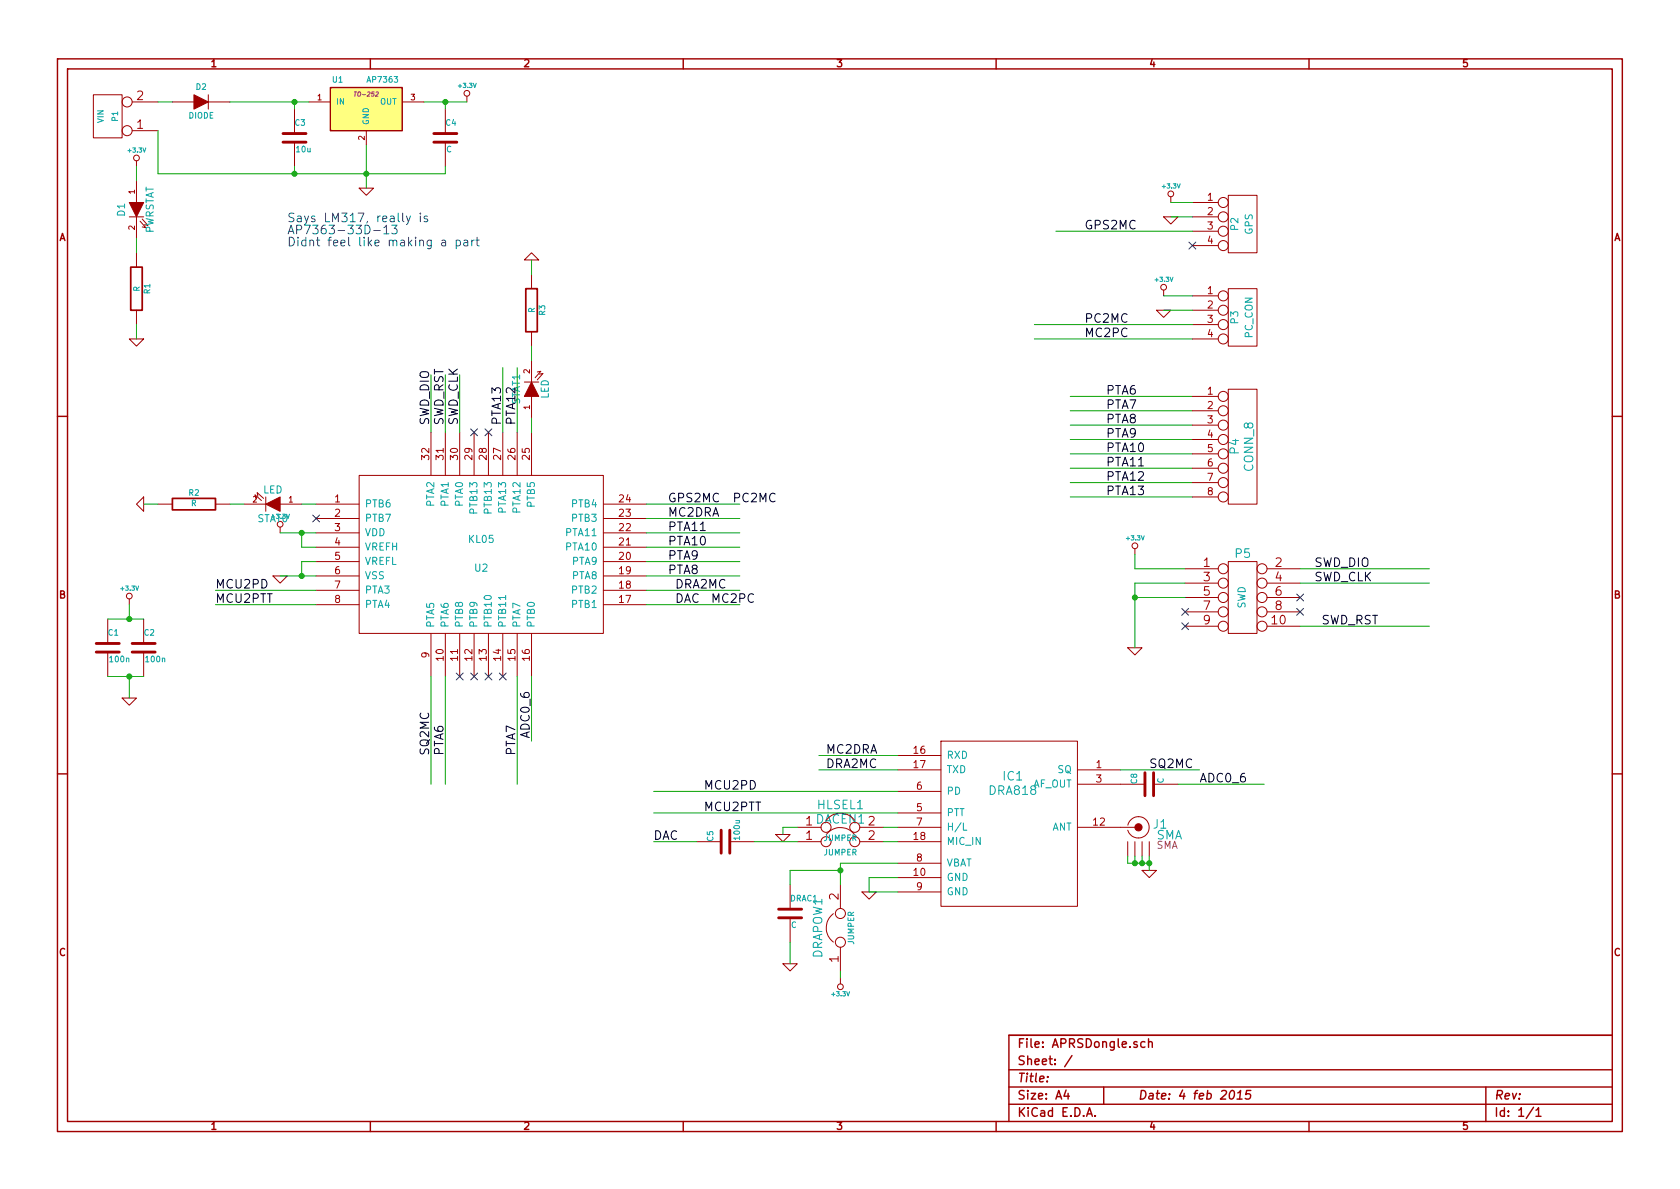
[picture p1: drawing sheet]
EESchema Schematic File Version 2
LIBS:sma
LIBS:KL05
LIBS:power
LIBS:device
LIBS:transistors
LIBS:conn
LIBS:linear
LIBS:74xx
LIBS:cmos4000
LIBS:adc-dac
LIBS:memory
LIBS:xilinx
LIBS:special
LIBS:microcontrollers
LIBS:dsp
LIBS:microchip
LIBS:analog_switches
LIBS:motorola
LIBS:texas
LIBS:intel
LIBS:audio
LIBS:interface
LIBS:digital-audio
LIBS:philips
LIBS:display
LIBS:cypress
LIBS:siliconi
LIBS:opto
LIBS:atmel
LIBS:contrib
LIBS:valves
LIBS:DRA818
LIBS:regul
LIBS:APRSDongle-cache
EELAYER 27 0
EELAYER END
$Descr A4 11693 8268
encoding utf-8
Sheet 1 1
Title ""
Date "4 feb 2015"
Rev ""
Comp ""
Comment1 ""
Comment2 ""
Comment3 ""
Comment4 ""
$EndDescr
$Comp
L DRA818 IC1
U 1 1
P 7050 5700
F 0 "IC1" H 7050 6000 60  0000 C CNN
F 1 "DRA818" H 7050 5900 60  0000 C CNN
F 2 "~" H 7050 5900 60  0000 C CNN
F 3 "~" H 7050 5900 60  0000 C CNN
	1    7050 5700
	1    0    0    -1  
$EndComp
$Comp
L KL05 U2
U 1 1
P 3350 3850
F 0 "U2" H 3350 3750 50  0000 C CNN
F 1 "KL05" H 3350 3950 50  0000 C CNN
F 2 "MODULE" H 3350 3850 50  0001 C CNN
F 3 "DOCUMENTATION" H 3350 3850 50  0001 C CNN
	1    3350 3850
	1    0    0    -1  
$EndComp
$Comp
L +3.3V #PWR01
U 1 1
P 1950 3700
F 0 "#PWR01" H 1950 3660 30  0001 C CNN
F 1 "+3.3V" H 1950 3810 30  0000 C CNN
F 2 "" H 1950 3700 60  0000 C CNN
F 3 "" H 1950 3700 60  0000 C CNN
	1    1950 3700
	1    0    0    -1  
$EndComp
$Comp
L +3.3V #PWR02
U 1 1
P 5850 6800
F 0 "#PWR02" H 5850 6760 30  0001 C CNN
F 1 "+3.3V" H 5850 6910 30  0000 C CNN
F 2 "" H 5850 6800 60  0000 C CNN
F 3 "" H 5850 6800 60  0000 C CNN
	1    5850 6800
	-1   0    0    1   
$EndComp
$Comp
L GND #PWR03
U 1 1
P 6050 6200
F 0 "#PWR03" H 6050 6200 30  0001 C CNN
F 1 "GND" H 6050 6130 30  0001 C CNN
F 2 "" H 6050 6200 60  0000 C CNN
F 3 "" H 6050 6200 60  0000 C CNN
	1    6050 6200
	1    0    0    -1  
$EndComp
$Comp
L GND #PWR04
U 1 1
P 1950 4000
F 0 "#PWR04" H 1950 4000 30  0001 C CNN
F 1 "GND" H 1950 3930 30  0001 C CNN
F 2 "" H 1950 4000 60  0000 C CNN
F 3 "" H 1950 4000 60  0000 C CNN
	1    1950 4000
	1    0    0    -1  
$EndComp
Text Label 4650 3500 0    60   ~ 0
GPS2MC
Text Label 4650 3600 0    60   ~ 0
MC2DRA
Text Label 4700 4100 0    60   ~ 0
DRA2MC
Text Label 4700 4200 0    60   ~ 0
DAC
Text Label 3200 2950 1    60   ~ 0
SWD_CLK
Text Label 3000 2950 1    60   ~ 0
SWD_DIO
Text Label 3700 4800 3    60   ~ 0
ADC0_6
$Comp
L C C2
U 1 1
P 1000 4500
F 0 "C2" H 1000 4600 40  0000 L CNN
F 1 "100n" H 1006 4415 40  0000 L CNN
F 2 "~" H 1038 4350 30  0000 C CNN
F 3 "~" H 1000 4500 60  0000 C CNN
	1    1000 4500
	1    0    0    -1  
$EndComp
$Comp
L C C1
U 1 1
P 750 4500
F 0 "C1" H 750 4600 40  0000 L CNN
F 1 "100n" H 756 4415 40  0000 L CNN
F 2 "~" H 788 4350 30  0000 C CNN
F 3 "~" H 750 4500 60  0000 C CNN
	1    750  4500
	1    0    0    -1  
$EndComp
$Comp
L +3.3V #PWR05
U 1 1
P 900 4200
F 0 "#PWR05" H 900 4160 30  0001 C CNN
F 1 "+3.3V" H 900 4310 30  0000 C CNN
F 2 "" H 900 4200 60  0000 C CNN
F 3 "" H 900 4200 60  0000 C CNN
	1    900  4200
	1    0    0    -1  
$EndComp
$Comp
L GND #PWR06
U 1 1
P 900 4850
F 0 "#PWR06" H 900 4850 30  0001 C CNN
F 1 "GND" H 900 4780 30  0001 C CNN
F 2 "" H 900 4850 60  0000 C CNN
F 3 "" H 900 4850 60  0000 C CNN
	1    900  4850
	1    0    0    -1  
$EndComp
$Comp
L JUMPER DACEN1
U 1 1
P 5850 5850
F 0 "DACEN1" H 5850 6000 60  0000 C CNN
F 1 "JUMPER" H 5850 5770 40  0000 C CNN
F 2 "~" H 5850 5850 60  0000 C CNN
F 3 "~" H 5850 5850 60  0000 C CNN
	1    5850 5850
	1    0    0    -1  
$EndComp
$Comp
L JUMPER HLSEL1
U 1 1
P 5850 5750
F 0 "HLSEL1" H 5850 5900 60  0000 C CNN
F 1 "JUMPER" H 5850 5670 40  0000 C CNN
F 2 "~" H 5850 5750 60  0000 C CNN
F 3 "~" H 5850 5750 60  0000 C CNN
	1    5850 5750
	1    0    0    -1  
$EndComp
$Comp
L GND #PWR07
U 1 1
P 5450 5800
F 0 "#PWR07" H 5450 5800 30  0001 C CNN
F 1 "GND" H 5450 5730 30  0001 C CNN
F 2 "" H 5450 5800 60  0000 C CNN
F 3 "" H 5450 5800 60  0000 C CNN
	1    5450 5800
	1    0    0    -1  
$EndComp
Text Label 4900 5500 0    60   ~ 0
MCU2PD
Text Label 4900 5650 0    60   ~ 0
MCU2PTT
Text Label 4550 5850 0    60   ~ 0
DAC
Text Label 5750 5250 0    60   ~ 0
MC2DRA
Text Label 5750 5350 0    60   ~ 0
DRA2MC
$Comp
L C C5
U 1 1
P 5050 5850
F 0 "C5" H 5050 5950 40  0000 L CNN
F 1 "100u" H 5056 5765 40  0000 L CNN
F 2 "~" H 5088 5700 30  0000 C CNN
F 3 "~" H 5050 5850 60  0000 C CNN
	1    5050 5850
	0    -1   -1   0   
$EndComp
$Comp
L C DRAC1
U 1 1
P 5500 6350
F 0 "DRAC1" H 5500 6450 40  0000 L CNN
F 1 "C" H 5506 6265 40  0000 L CNN
F 2 "~" H 5538 6200 30  0000 C CNN
F 3 "~" H 5500 6350 60  0000 C CNN
	1    5500 6350
	1    0    0    -1  
$EndComp
$Comp
L GND #PWR08
U 1 1
P 5500 6700
F 0 "#PWR08" H 5500 6700 30  0001 C CNN
F 1 "GND" H 5500 6630 30  0001 C CNN
F 2 "" H 5500 6700 60  0000 C CNN
F 3 "" H 5500 6700 60  0000 C CNN
	1    5500 6700
	1    0    0    -1  
$EndComp
Text Label 8000 5350 0    60   ~ 0
SQ2MC
$Comp
L C C8
U 1 1
P 8000 5450
F 0 "C8" H 8000 5550 40  0000 L CNN
F 1 "C" H 8006 5365 40  0000 L CNN
F 2 "~" H 8038 5300 30  0000 C CNN
F 3 "~" H 8000 5450 60  0000 C CNN
	1    8000 5450
	0    -1   -1   0   
$EndComp
Text Label 8350 5450 0    60   ~ 0
ADC0_6
Text Label 1500 4100 0    60   ~ 0
MCU2PD
Text Label 1500 4200 0    60   ~ 0
MCU2PTT
$Comp
L GND #PWR09
U 1 1
P 8000 6050
F 0 "#PWR09" H 8000 6050 30  0001 C CNN
F 1 "GND" H 8000 5980 30  0001 C CNN
F 2 "" H 8000 6050 60  0000 C CNN
F 3 "" H 8000 6050 60  0000 C CNN
	1    8000 6050
	1    0    0    -1  
$EndComp
$Comp
L SMA J1
U 1 1
P 7950 6050
F 0 "J1" H 8075 6365 60  0000 C CNN
F 1 "SMA" H 8140 6290 60  0000 C CNN
F 2 "SMA" H 8125 6220 50  0000 C CNN
F 3 "" H 7950 6050 60  0000 C CNN
	1    7950 6050
	1    0    0    -1  
$EndComp
$Comp
L CONN_2 P1
U 1 1
P 750 800
F 0 "P1" V 700 800 40  0000 C CNN
F 1 "VIN" V 800 800 40  0000 C CNN
F 2 "~" H 750 800 60  0000 C CNN
F 3 "~" H 750 800 60  0000 C CNN
	1    750  800 
	-1   0    0    1   
$EndComp
Text Notes 2000 1550 0    60   ~ 0
Says LM317, really is \nAP7363-33D-13\nDidnt feel like making a part\n
$Comp
L GND #PWR010
U 1 1
P 2550 1300
F 0 "#PWR010" H 2550 1300 30  0001 C CNN
F 1 "GND" H 2550 1230 30  0001 C CNN
F 2 "" H 2550 1300 60  0000 C CNN
F 3 "" H 2550 1300 60  0000 C CNN
	1    2550 1300
	1    0    0    -1  
$EndComp
$Comp
L C C3
U 1 1
P 2050 950
F 0 "C3" H 2050 1050 40  0000 L CNN
F 1 "10u" H 2056 865 40  0000 L CNN
F 2 "~" H 2088 800 30  0000 C CNN
F 3 "~" H 2050 950 60  0000 C CNN
	1    2050 950 
	1    0    0    -1  
$EndComp
$Comp
L C C4
U 1 1
P 3100 950
F 0 "C4" H 3100 1050 40  0000 L CNN
F 1 "C" H 3106 865 40  0000 L CNN
F 2 "~" H 3138 800 30  0000 C CNN
F 3 "~" H 3100 950 60  0000 C CNN
	1    3100 950 
	1    0    0    -1  
$EndComp
$Comp
L +3.3V #PWR011
U 1 1
P 3250 700
F 0 "#PWR011" H 3250 660 30  0001 C CNN
F 1 "+3.3V" H 3250 810 30  0000 C CNN
F 2 "" H 3250 700 60  0000 C CNN
F 3 "" H 3250 700 60  0000 C CNN
	1    3250 700 
	1    0    0    -1  
$EndComp
$Comp
L DIODE D2
U 1 1
P 1400 700
F 0 "D2" H 1400 800 40  0000 C CNN
F 1 "DIODE" H 1400 600 40  0000 C CNN
F 2 "~" H 1400 700 60  0000 C CNN
F 3 "~" H 1400 700 60  0000 C CNN
	1    1400 700 
	1    0    0    -1  
$EndComp
$Comp
L CONN_4 P2
U 1 1
P 8650 1550
F 0 "P2" V 8600 1550 50  0000 C CNN
F 1 "GPS" V 8700 1550 50  0000 C CNN
F 2 "~" H 8650 1550 60  0000 C CNN
F 3 "~" H 8650 1550 60  0000 C CNN
	1    8650 1550
	1    0    0    -1  
$EndComp
$Comp
L GND #PWR012
U 1 1
P 8150 1500
F 0 "#PWR012" H 8150 1500 30  0001 C CNN
F 1 "GND" H 8150 1430 30  0001 C CNN
F 2 "" H 8150 1500 60  0000 C CNN
F 3 "" H 8150 1500 60  0000 C CNN
	1    8150 1500
	1    0    0    -1  
$EndComp
$Comp
L +3.3V #PWR013
U 1 1
P 8150 1400
F 0 "#PWR013" H 8150 1360 30  0001 C CNN
F 1 "+3.3V" H 8150 1510 30  0000 C CNN
F 2 "" H 8150 1400 60  0000 C CNN
F 3 "" H 8150 1400 60  0000 C CNN
	1    8150 1400
	1    0    0    -1  
$EndComp
Text Label 7550 1600 0    60   ~ 0
GPS2MC
$Comp
L CONN_4 P3
U 1 1
P 8650 2200
F 0 "P3" V 8600 2200 50  0000 C CNN
F 1 "PC_CON" V 8700 2200 50  0000 C CNN
F 2 "~" H 8650 2200 60  0000 C CNN
F 3 "~" H 8650 2200 60  0000 C CNN
	1    8650 2200
	1    0    0    -1  
$EndComp
$Comp
L +3.3V #PWR014
U 1 1
P 8100 2050
F 0 "#PWR014" H 8100 2010 30  0001 C CNN
F 1 "+3.3V" H 8100 2160 30  0000 C CNN
F 2 "" H 8100 2050 60  0000 C CNN
F 3 "" H 8100 2050 60  0000 C CNN
	1    8100 2050
	1    0    0    -1  
$EndComp
$Comp
L GND #PWR015
U 1 1
P 8100 2150
F 0 "#PWR015" H 8100 2150 30  0001 C CNN
F 1 "GND" H 8100 2080 30  0001 C CNN
F 2 "" H 8100 2150 60  0000 C CNN
F 3 "" H 8100 2150 60  0000 C CNN
	1    8100 2150
	1    0    0    -1  
$EndComp
Text Label 7550 2350 0    60   ~ 0
MC2PC
Text Label 4950 4200 0    60   ~ 0
MC2PC
Text Label 5100 3500 0    60   ~ 0
PC2MC
Text Label 7550 2250 0    60   ~ 0
PC2MC
$Comp
L JUMPER DRAPOW1
U 1 1
P 5850 6450
F 0 "DRAPOW1" H 5850 6600 60  0000 C CNN
F 1 "JUMPER" H 5850 6370 40  0000 C CNN
F 2 "~" H 5850 6450 60  0000 C CNN
F 3 "~" H 5850 6450 60  0000 C CNN
	1    5850 6450
	0    -1   -1   0   
$EndComp
Text Label 3100 2950 1    60   ~ 0
SWD_RST
$Comp
L LED STAT1
U 1 1
P 3700 2700
F 0 "STAT1" H 3700 2800 50  0000 C CNN
F 1 "LED" H 3700 2600 50  0000 C CNN
F 2 "~" H 3700 2700 60  0000 C CNN
F 3 "~" H 3700 2700 60  0000 C CNN
	1    3700 2700
	0    -1   -1   0   
$EndComp
$Comp
L R R3
U 1 1
P 3700 2150
F 0 "R3" V 3780 2150 40  0000 C CNN
F 1 "R" V 3707 2151 40  0000 C CNN
F 2 "~" V 3630 2150 30  0000 C CNN
F 3 "~" H 3700 2150 30  0000 C CNN
	1    3700 2150
	1    0    0    -1  
$EndComp
$Comp
L GND #PWR016
U 1 1
P 3700 1800
F 0 "#PWR016" H 3700 1800 30  0001 C CNN
F 1 "GND" H 3700 1730 30  0001 C CNN
F 2 "" H 3700 1800 60  0000 C CNN
F 3 "" H 3700 1800 60  0000 C CNN
	1    3700 1800
	-1   0    0    1   
$EndComp
$Comp
L LED STAT0
U 1 1
P 1900 3500
F 0 "STAT0" H 1900 3600 50  0000 C CNN
F 1 "LED" H 1900 3400 50  0000 C CNN
F 2 "~" H 1900 3500 60  0000 C CNN
F 3 "~" H 1900 3500 60  0000 C CNN
	1    1900 3500
	-1   0    0    1   
$EndComp
$Comp
L R R2
U 1 1
P 1350 3500
F 0 "R2" V 1430 3500 40  0000 C CNN
F 1 "R" V 1357 3501 40  0000 C CNN
F 2 "~" V 1280 3500 30  0000 C CNN
F 3 "~" H 1350 3500 30  0000 C CNN
	1    1350 3500
	0    -1   -1   0   
$EndComp
$Comp
L GND #PWR017
U 1 1
P 1000 3500
F 0 "#PWR017" H 1000 3500 30  0001 C CNN
F 1 "GND" H 1000 3430 30  0001 C CNN
F 2 "" H 1000 3500 60  0000 C CNN
F 3 "" H 1000 3500 60  0000 C CNN
	1    1000 3500
	0    1    1    0   
$EndComp
$Comp
L LED D1
U 1 1
P 950 1450
F 0 "D1" H 950 1550 50  0000 C CNN
F 1 "PWRSTAT" H 950 1350 50  0000 C CNN
F 2 "~" H 950 1450 60  0000 C CNN
F 3 "~" H 950 1450 60  0000 C CNN
	1    950  1450
	0    -1   1    0   
$EndComp
$Comp
L R R1
U 1 1
P 950 2000
F 0 "R1" V 1030 2000 40  0000 C CNN
F 1 "R" V 957 2001 40  0000 C CNN
F 2 "~" V 880 2000 30  0000 C CNN
F 3 "~" H 950 2000 30  0000 C CNN
	1    950  2000
	1    0    0    1   
$EndComp
$Comp
L GND #PWR018
U 1 1
P 950 2350
F 0 "#PWR018" H 950 2350 30  0001 C CNN
F 1 "GND" H 950 2280 30  0001 C CNN
F 2 "" H 950 2350 60  0000 C CNN
F 3 "" H 950 2350 60  0000 C CNN
	1    950  2350
	-1   0    0    -1  
$EndComp
$Comp
L +3.3V #PWR019
U 1 1
P 950 1150
F 0 "#PWR019" H 950 1110 30  0001 C CNN
F 1 "+3.3V" H 950 1260 30  0000 C CNN
F 2 "" H 950 1150 60  0000 C CNN
F 3 "" H 950 1150 60  0000 C CNN
	1    950  1150
	1    0    0    -1  
$EndComp
Wire Wire Line
	1950 3700 2200 3700
Wire Wire Line
	1950 4000 2200 4000
Wire Wire Line
	5850 6000 6250 6000
Wire Wire Line
	6250 6100 6050 6100
Wire Wire Line
	6050 6100 6050 6200
Wire Wire Line
	6050 6200 6250 6200
Wire Wire Line
	3200 2600 3200 3000
Wire Wire Line
	4500 3500 5150 3500
Wire Wire Line
	4500 3600 5150 3600
Wire Wire Line
	4500 4200 5150 4200
Wire Wire Line
	4500 4100 5150 4100
Wire Wire Line
	3700 4700 3700 5150
Wire Wire Line
	3000 3000 3000 2600
Wire Wire Line
	2200 3900 2100 3900
Wire Wire Line
	2100 3900 2100 4000
Connection ~ 2100 4000
Wire Wire Line
	2200 3800 2100 3800
Wire Wire Line
	2100 3800 2100 3700
Connection ~ 2100 3700
Wire Wire Line
	750  4300 1000 4300
Wire Wire Line
	900  4300 900  4200
Connection ~ 900  4300
Wire Wire Line
	750  4700 1000 4700
Wire Wire Line
	900  4700 900  4850
Connection ~ 900  4700
Wire Wire Line
	6250 5250 5700 5250
Wire Wire Line
	5700 5350 6250 5350
Wire Wire Line
	6150 5850 6250 5850
Wire Wire Line
	6250 5650 4550 5650
Wire Wire Line
	7800 5350 8350 5350
Wire Wire Line
	1500 4100 2200 4100
Wire Wire Line
	2200 4200 1500 4200
Wire Wire Line
	6250 5750 6150 5750
Wire Wire Line
	5550 5750 5450 5750
Wire Wire Line
	5450 5750 5450 5800
Wire Wire Line
	6250 5500 4550 5500
Wire Wire Line
	4550 5850 4850 5850
Wire Wire Line
	5250 5850 5550 5850
Wire Wire Line
	5500 6050 5500 6150
Wire Wire Line
	5500 6550 5500 6700
Wire Wire Line
	8200 5450 8800 5450
Wire Wire Line
	7950 5950 7950 6000
Wire Wire Line
	7850 6000 8000 6000
Connection ~ 8000 6000
Wire Wire Line
	7900 5950 7900 6000
Connection ~ 7950 6000
Wire Wire Line
	7850 5950 7850 6000
Connection ~ 7900 6000
Wire Wire Line
	1600 700  2150 700 
Wire Wire Line
	2050 700  2050 750 
Connection ~ 2050 700 
Wire Wire Line
	2050 1150 2050 1200
Connection ~ 2050 1200
Wire Wire Line
	2550 1000 2550 1300
Connection ~ 2550 1200
Wire Wire Line
	3250 700  2950 700 
Wire Wire Line
	3100 700  3100 750 
Connection ~ 3100 700 
Wire Wire Line
	3100 1200 3100 1150
Wire Wire Line
	1100 1200 3100 1200
Wire Wire Line
	1100 700  1200 700 
Wire Wire Line
	1100 900  1100 1200
Wire Wire Line
	8150 1400 8300 1400
Wire Wire Line
	8300 1500 8150 1500
Wire Wire Line
	8300 1600 7350 1600
Wire Wire Line
	7200 2250 8300 2250
Wire Wire Line
	8300 2350 7200 2350
Wire Wire Line
	8300 2150 8100 2150
Wire Wire Line
	8100 2050 8300 2050
Wire Wire Line
	5850 6750 5850 6800
Wire Wire Line
	5850 6150 5850 6000
Wire Wire Line
	3100 3000 3100 2600
Wire Wire Line
	3700 3000 3700 2900
Wire Wire Line
	3700 2500 3700 2400
Wire Wire Line
	3700 1800 3700 1900
Wire Wire Line
	2200 3500 2100 3500
Wire Wire Line
	1700 3500 1600 3500
Wire Wire Line
	1000 3500 1100 3500
Wire Wire Line
	950  1150 950  1250
Wire Wire Line
	950  1650 950  1750
Wire Wire Line
	950  2350 950  2250
Wire Wire Line
	3000 4700 3000 5450
Wire Wire Line
	3100 4700 3100 5450
Wire Wire Line
	3600 4700 3600 5450
Wire Wire Line
	4500 4000 5150 4000
Wire Wire Line
	4500 3700 5150 3700
Wire Wire Line
	4500 3800 5150 3800
Wire Wire Line
	4500 3900 5150 3900
Wire Wire Line
	3600 2550 3600 3000
Wire Wire Line
	3500 3000 3500 2550
Text Label 4650 3700 0    60   ~ 0
PTA11
Text Label 4650 3800 0    60   ~ 0
PTA10
Text Label 4650 3900 0    60   ~ 0
PTA9
Text Label 4650 4000 0    60   ~ 0
PTA8
Text Label 3100 5250 1    60   ~ 0
PTA6
Text Label 3600 2950 1    60   ~ 0
PTA12
Text Label 3500 2950 1    60   ~ 0
PTA13
Text Label 3600 5250 1    60   ~ 0
PTA7
Wire Wire Line
	8300 2750 7450 2750
Wire Wire Line
	8300 2850 7450 2850
Wire Wire Line
	8300 2950 7450 2950
Wire Wire Line
	8300 3050 7450 3050
Wire Wire Line
	8300 3150 7450 3150
Wire Wire Line
	8300 3250 7450 3250
Wire Wire Line
	8300 3350 7450 3350
Wire Wire Line
	8300 3450 7450 3450
Text Label 7700 2750 0    60   ~ 0
PTA6
Text Label 7700 2850 0    60   ~ 0
PTA7
Text Label 7700 2950 0    60   ~ 0
PTA8
Text Label 7700 3050 0    60   ~ 0
PTA9
Text Label 7700 3150 0    60   ~ 0
PTA10
Text Label 7700 3250 0    60   ~ 0
PTA11
Text Label 7700 3350 0    60   ~ 0
PTA12
Text Label 7700 3450 0    60   ~ 0
PTA13
NoConn ~ 2200 3600
NoConn ~ 3300 3000
NoConn ~ 3400 3000
NoConn ~ 3200 4700
NoConn ~ 3300 4700
NoConn ~ 3400 4700
NoConn ~ 3500 4700
NoConn ~ 8300 1700
$Comp
L CONN_8 P4
U 1 1
P 8650 3100
F 0 "P4" V 8600 3100 60  0000 C CNN
F 1 "CONN_8" V 8700 3100 60  0000 C CNN
F 2 "~" H 8650 3100 60  0000 C CNN
F 3 "~" H 8650 3100 60  0000 C CNN
	1    8650 3100
	1    0    0    -1  
$EndComp
Text Label 3000 5250 1    60   ~ 0
SQ2MC
$Comp
L CONN_5X2 P5
U 1 1
P 8650 4150
F 0 "P5" H 8650 4450 60  0000 C CNN
F 1 "SWD" V 8650 4150 50  0000 C CNN
F 2 "~" H 8650 4150 60  0000 C CNN
F 3 "~" H 8650 4150 60  0000 C CNN
	1    8650 4150
	1    0    0    -1  
$EndComp
$Comp
L +3.3V #PWR020
U 1 1
P 7900 3850
F 0 "#PWR020" H 7900 3810 30  0001 C CNN
F 1 "+3.3V" H 7900 3960 30  0000 C CNN
F 2 "" H 7900 3850 60  0000 C CNN
F 3 "" H 7900 3850 60  0000 C CNN
	1    7900 3850
	1    0    0    -1  
$EndComp
$Comp
L GND #PWR021
U 1 1
P 7900 4500
F 0 "#PWR021" H 7900 4500 30  0001 C CNN
F 1 "GND" H 7900 4430 30  0001 C CNN
F 2 "" H 7900 4500 60  0000 C CNN
F 3 "" H 7900 4500 60  0000 C CNN
	1    7900 4500
	1    0    0    -1  
$EndComp
Wire Wire Line
	9050 3950 9950 3950
Wire Wire Line
	9050 4050 9950 4050
Wire Wire Line
	9050 4350 9950 4350
Text Label 9150 3950 0    60   ~ 0
SWD_DIO
Text Label 9150 4050 0    60   ~ 0
SWD_CLK
Text Label 9200 4350 0    60   ~ 0
SWD_RST
Wire Wire Line
	8250 3950 7900 3950
Wire Wire Line
	7900 3950 7900 3850
Wire Wire Line
	8250 4050 7900 4050
Wire Wire Line
	7900 4050 7900 4500
Wire Wire Line
	8250 4150 7900 4150
Connection ~ 7900 4150
NoConn ~ 9050 4150
NoConn ~ 9050 4250
NoConn ~ 8250 4350
NoConn ~ 8250 4250
$Comp
L AP7363 U1
U 1 1
P 2550 750
F 0 "U1" H 2350 950 40  0000 C CNN
F 1 "AP7363" H 2550 950 40  0000 L CNN
F 2 "TO-252" H 2550 850 30  0000 C CIN
F 3 "~" H 2550 750 60  0000 C CNN
	1    2550 750 
	1    0    0    -1  
$EndComp
Wire Wire Line
	5500 6050 5850 6050
Connection ~ 5850 6050
Wire Wire Line
	8000 5950 8000 6050
$EndSCHEMATC
